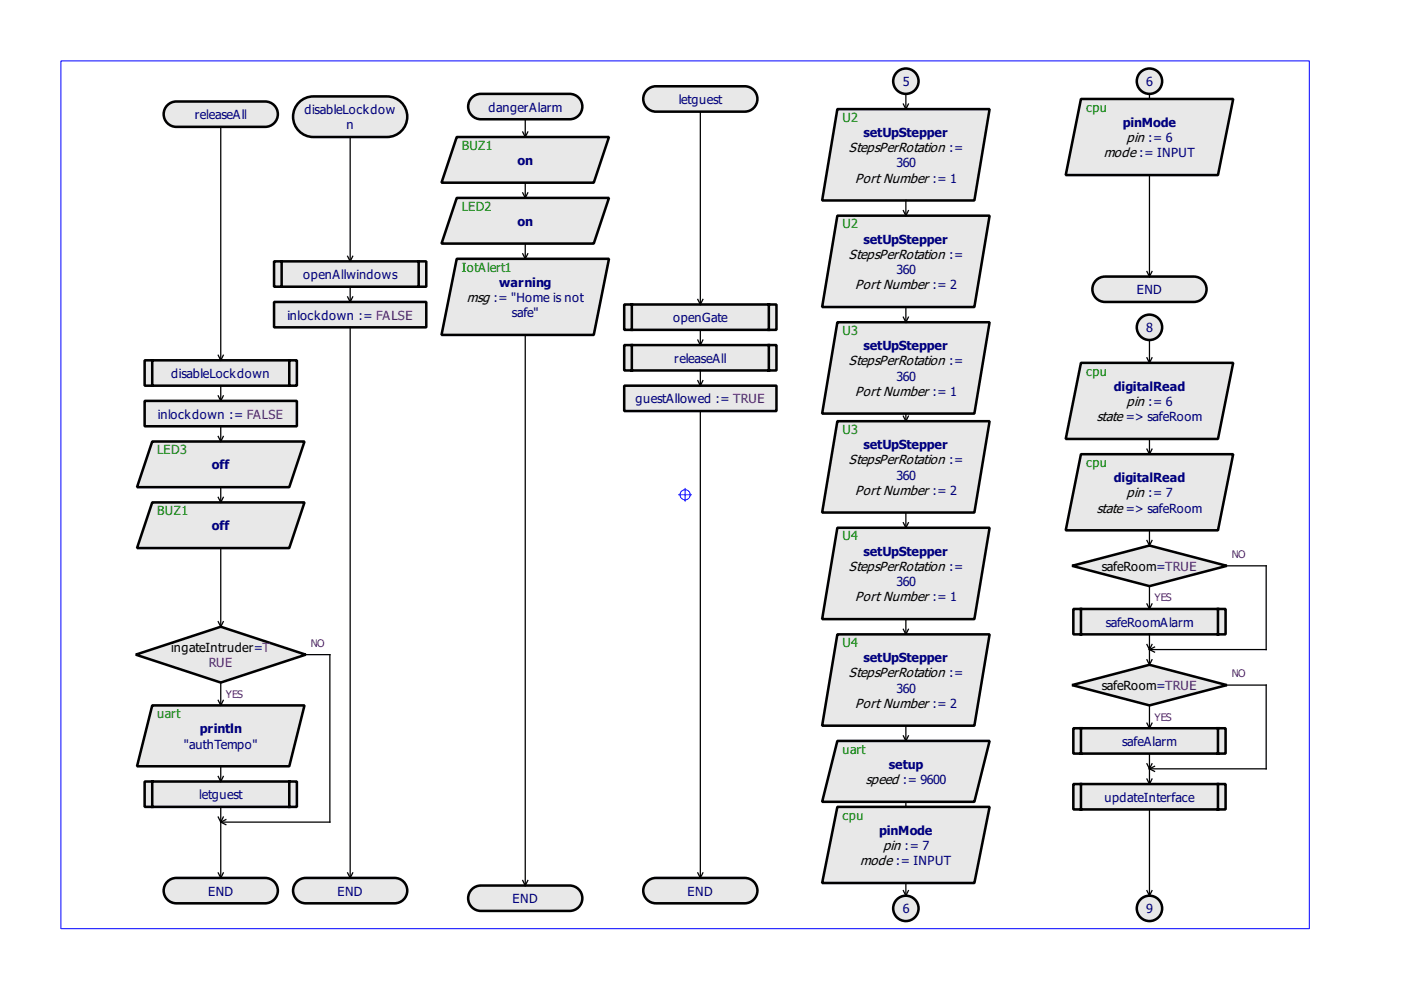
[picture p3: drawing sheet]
<svg xmlns="http://www.w3.org/2000/svg" width="297mm" height="210mm" viewBox="0 0 297 210" stroke-linecap="round" stroke-linejoin="round" font-family="sans-serif">
<path d="M12.9 12.9h264.7v184h-264.7z" fill-rule="evenodd" fill="#fff" stroke="#00f" stroke-width=".21"/>
<g fill="none" stroke="#00f" stroke-width=".21">
<path d="M143.9 104.9h2.7M145.3 103.6v2.7"/>
<circle cx="145.3" cy="104.9" r="1.08"/>
</g>
<g fill="#e8e8e8" stroke="#000" stroke-width=".54">
<path d="M35.3 22.5a2.68 2.68 0 0 1 2.1-1h18.8a2.69 2.69 0 0 1 2.7 2.7 2.69 2.69 0 0 1-2.7 2.7h-18.8a2.69 2.69 0 0 1-2.4-1.5 2.69 2.69 0 0 1 .3-2.9z" fill-rule="evenodd"/>
<path d="M35.3 187.2a2.68 2.68 0 0 1 2.1-1.1h18.8a2.69 2.69 0 0 1 2.7 2.7 2.69 2.69 0 0 1-2.7 2.7h-18.8a2.69 2.69 0 0 1-2.4-1.5 2.69 2.69 0 0 1 .3-2.8z" fill-rule="evenodd"/>
<path d="M32.3 93.6h32.3l-3.3 9.7h-32.2z" fill-rule="evenodd"/>
<path d="M30.7 85h32.2v5.4h-32.2z" fill-rule="evenodd"/>
<path d="M62.7 187.2a2.68 2.68 0 0 1 2.1-1.1h18.9a2.69 2.69 0 0 1 2.6 2.7 2.69 2.69 0 0 1-2.6 2.7h-18.9a2.69 2.69 0 0 1-2.4-1.5 2.69 2.69 0 0 1 .3-2.8z" fill-rule="evenodd"/>
<path d="M58.1 55.4h32.3v5.4h-32.3zM59.7 55.4v5.4zM88.8 55.4v5.4z" fill-rule="evenodd"/>
<path d="M58.1 64h32.3v5.4h-32.3z" fill-rule="evenodd"/>
<path d="M63.1 22a4.3 4.3 0 0 1 3.3-1.6h15.6a4.3 4.3 0 0 1 4.3 4.3 4.3 4.3 0 0 1-4.3 4.4h-15.6a4.3 4.3 0 0 1-3.9-2.5 4.3 4.3 0 0 1 .6-4.6z" fill-rule="evenodd"/>
<path d="M99.8 20.9a2.68 2.68 0 0 1 2.1-1h18.9a2.69 2.69 0 0 1 2.7 2.7 2.69 2.69 0 0 1-2.7 2.7h-18.9a2.69 2.69 0 0 1-2.4-1.5 2.69 2.69 0 0 1 .3-2.9z" fill-rule="evenodd"/>
<path d="M99.8 188.8a2.68 2.68 0 0 1 2.1-1h18.9a2.69 2.69 0 0 1 2.7 2.6 2.69 2.69 0 0 1-2.7 2.7h-18.9a2.69 2.69 0 0 1-2.4-1.5 2.69 2.69 0 0 1 .3-2.8z" fill-rule="evenodd"/>
<path d="M96.8 29.1h32.3l-3.2 9.6h-32.3z" fill-rule="evenodd"/>
<path d="M96.8 42h32.3l-3.2 9.6h-32.3z" fill-rule="evenodd"/>
<path d="M28.8 138.8l18-5.9 18 5.9-18 5.9z" fill-rule="evenodd"/>
<path d="M32.3 149.6h32.3l-3.3 12.9h-32.2z" fill-rule="evenodd"/>
<path d="M30.7 76.4h32.2v5.4h-32.2zM32.3 76.4v5.4zM61.3 76.4v5.4z" fill-rule="evenodd"/>
<path d="M137 19.3a2.68 2.68 0 0 1 2.1-1h18.8a2.69 2.69 0 0 1 2.7 2.7 2.69 2.69 0 0 1-2.7 2.7h-18.8a2.69 2.69 0 0 1-2.5-1.6 2.69 2.69 0 0 1 .4-2.8z" fill-rule="evenodd"/>
<path d="M137 187.2a2.68 2.68 0 0 1 2.1-1.1h18.8a2.69 2.69 0 0 1 2.7 2.7 2.69 2.69 0 0 1-2.7 2.7h-18.8a2.69 2.69 0 0 1-2.5-1.5 2.69 2.69 0 0 1 .4-2.8z" fill-rule="evenodd"/>
<path d="M32.3 106.5h32.3l-3.3 9.7h-32.2z" fill-rule="evenodd"/>
<path d="M132.3 64.6h32.3v5.3h-32.3zM134 64.6v5.3zM163 64.6v5.3z" fill-rule="evenodd"/>
<path d="M177.5 23.1h32.3l-3.2 19.4h-32.3z" fill-rule="evenodd"/>
<path d="M177.5 68.3h32.3l-3.2 19.4h-32.3z" fill-rule="evenodd"/>
<path d="M177.5 111.9h32.3l-3.2 19.4h-32.3z" fill-rule="evenodd"/>
<path d="M177.5 134.5h32.3l-3.2 19.4h-32.3z" fill-rule="evenodd"/>
<path d="M177.5 89.3h32.3l-3.2 19.4h-32.3z" fill-rule="evenodd"/>
<path d="M177.5 45.7h32.3l-3.2 19.4h-32.3z" fill-rule="evenodd"/>
<path d="M177.5 157.1h32.3l-3.2 12.9h-32.3z" fill-rule="evenodd"/>
<path d="M132.3 73.2h32.3v5.3h-32.3zM134 73.2v5.3zM163 73.2v5.3z" fill-rule="evenodd"/>
<path d="M227.3 120l16.4-4.3 16.4 4.3-16.4 4.3z" fill-rule="evenodd"/>
<path d="M229.2 76.9h32.3l-3.3 16.2h-32.2z" fill-rule="evenodd"/>
<path d="M30.7 165.7h32.2v5.4h-32.2zM32.3 165.7v5.4zM61.3 165.7v5.4z" fill-rule="evenodd"/>
<path d="M96.8 54.9h32.3l-3.2 16.1h-32.3z" fill-rule="evenodd"/>
<path d="M229.2 96.3h32.3l-3.3 16.1h-32.2z" fill-rule="evenodd"/>
<path d="M227.3 145.3l16.4-4.3 16.4 4.3-16.4 4.3z" fill-rule="evenodd"/>
<path d="M227.6 154.4h32.2v5.4h-32.2zM229.2 154.4v5.4zM258.2 154.4v5.4z" fill-rule="evenodd"/>
<path d="M227.6 166.2h32.2v5.4h-32.2zM229.2 166.2v5.4zM258.2 166.2v5.4z" fill-rule="evenodd"/>
<path d="M227.6 129.1h32.2v5.4h-32.2zM229.2 129.1v5.4zM258.2 129.1v5.4z" fill-rule="evenodd"/>
<path d="M132.3 81.8h32.3v5.4h-32.3z" fill-rule="evenodd"/>
<path d="M177.5 171.1h32.3l-3.2 16.1h-32.3z" fill-rule="evenodd"/>
<path d="M232.2 59.6a2.68 2.68 0 0 1 2.1-1h18.8a2.69 2.69 0 0 1 2.7 2.7 2.69 2.69 0 0 1-2.7 2.7h-18.8a2.69 2.69 0 0 1-2.4-1.5 2.69 2.69 0 0 1 .3-2.9z" fill-rule="evenodd"/>
<circle cx="192.1" cy="17.2" r="2.69"/>
<circle cx="192.1" cy="192.6" r="2.69"/>
<circle cx="243.7" cy="17.2" r="2.69"/>
<circle cx="243.7" cy="69.4" r="2.69"/>
<circle cx="243.7" cy="192.6" r="2.69"/>
</g>
<g fill="none" stroke="#000" stroke-width=".27">
<path d="M192.1 19.9v3.2M46.8 26.9v49.5M74.2 29.1v26.3M110.8 28l.6 1.1M111.4 25.3v3.8M111.4 38.7v3.3M111.9 28l-.5 1.1M148.5 23.7v40.9M191.5 22.1l.6 1M192.6 22.1l-.5 1M73.7 54.3l.5 1.1M74.8 54.3l-.6 1.1"/>
<path d="M110.8 40.9l.6 1.1M110.8 53.8l.6 1.1M111.4 51.6v3.3M111.9 40.9l-.5 1.1M111.9 53.8l-.5 1.1M191.5 44.7l.6 1M192.1 42.5v3.2M192.6 44.7l-.5 1M46.3 75.3l.5 1.1M47.3 75.3l-.5 1.1M73.7 62.9l.5 1.1M74.2 60.8v3.2"/>
<path d="M74.2 69.4v116.7M74.8 62.9l-.6 1.1M147.9 63.5l.6 1.1M147.9 72.1l.6 1.1M148.5 69.9v3.3M149 63.5l-.5 1.1M149 72.1l-.5 1.1M191.5 67.2l.6 1.1M192.1 65.1v3.2M192.6 67.2l-.5 1.1M46.3 92.5l.5 1.1M46.3 83.9l.5 1.1"/>
<path d="M46.8 81.8v3.2M46.8 90.4v3.2M47.3 92.5l-.5 1.1M47.3 83.9l-.5 1.1M191.5 88.2l.6 1.1M192.1 87.7v1.6M192.6 88.2l-.5 1.1M46.3 105.4l.5 1.1M46.8 103.3v3.2M46.8 116.2v16.7M47.3 105.4l-.5 1.1M191.5 110.8l.6 1.1"/>
<path d="M192.1 108.7v3.2M192.6 110.8l-.5 1.1M46.3 131.8l.5 1.1M47.3 131.8l-.5 1.1M64.8 138.8h5.1v35.5h-23.1M191.5 133.4l.6 1.1M192.1 131.3v3.2M192.6 133.4l-.5 1.1M46.3 148.5l.5 1.1M46.8 144.7v4.9M47.3 148.5l-.5 1.1M191.5 156l.6 1.1"/>
<path d="M192.1 153.9v3.2M192.6 156l-.5 1.1M46.3 164.6l.5 1.1M46.8 162.5v3.2M46.8 174.3v11.8M46.8 174.3l1.1 .5M47.3 164.6l-.5 1.1M47.9 173.8l-1.1 .5M192.1 170v1.1M46.3 185.1l.5 1M47.3 185.1l-.5 1M73.7 185.1l.5 1"/>
<path d="M74.8 185.1l-.6 1"/>
</g>
<path d="M229.2 21h32.3l-3.3 16.1h-32.2z" fill-rule="evenodd" fill="#e8e8e8" stroke="#000" stroke-width=".54"/>
<g fill="none" stroke="#000" stroke-width=".27">
<path d="M243.7 19.9v1.1M243.7 37.1v21.5M243.2 57.6l.5 1M244.2 57.6l-.5 1M111.4 71v116.8M148.5 78.5v3.3M243.2 75.9l.5 1M243.7 72.1v4.8M244.2 75.9l-.5 1M147.9 80.7l.6 1.1M148.5 87.2v98.9M149 80.7l-.5 1.1"/>
<path d="M243.2 95.2l.5 1.1M243.7 93.1v3.2M244.2 95.2l-.5 1.1M243.2 114.6l.5 1.1M243.7 112.4v3.3M244.2 114.6l-.5 1.1M260.1 120h8.4v17.7h-24.8M243.2 128l.5 1.1M243.2 139.9l.5 1.1M243.2 136.6l.5 1.1M243.7 124.3v4.8M243.7 134.5v6.5"/>
<path d="M243.7 137.7l1.1 .6M244.2 128l-.5 1.1M244.2 139.9l-.5 1.1M244.2 136.6l-.5 1.1M244.8 137.2l-1.1 .5M243.2 153.3l.5 1.1M243.7 149.6v4.8M243.7 159.8v6.4M244.2 153.3l-.5 1.1M260.1 145.3h8.4v17.7h-24.8M46.3 173.2l.5 1.1M46.8 171.1v3.2"/>
<path d="M47.3 173.2l-.5 1.1M243.2 165.2l.5 1M243.2 161.9l.5 1.1M243.7 171.6v18.3M243.7 163l1.1 .5M244.2 165.2l-.5 1M244.2 161.9l-.5 1.1M244.8 162.5l-1.1 .5M110.8 186.7l.6 1.1M111.9 186.7l-.5 1.1M147.9 185.1l.6 1M149 185.1l-.5 1"/>
<path d="M191.5 188.8l.6 1.1M192.1 187.2v2.7M192.6 188.8l-.5 1.1M243.2 188.8l.5 1.1M244.2 188.8l-.5 1.1"/>
</g>
<g font-size="3.4">
<text x="180" y="32.3">StepsPerRotation :=</text>
<text x="234" y="33.4">mode := INPUT</text>
<text x="238.9" y="30.1">pin := 6</text>
<text x="181.3" y="38.7">Port Number := 1</text>
<text x="180" y="54.9">StepsPerRotation :=</text>
<text x="99" y="64">msg := &quot;Home is not</text>
<text x="181.3" y="61.3">Port Number := 2</text>
<text x="180" y="77.5">StepsPerRotation :=</text>
<text x="181.3" y="83.9">Port Number := 1</text>
<text x="232.5" y="89.3">state =&gt; safeRoom</text>
<text x="238.9" y="86.1">pin := 6</text>
<text x="180" y="98.5">StepsPerRotation :=</text>
<text x="181.3" y="104.9">Port Number := 2</text>
<text x="238.9" y="105.4">pin := 7</text>
<text x="232.5" y="108.7">state =&gt; safeRoom</text>
<text x="180" y="121">StepsPerRotation :=</text>
<text x="181.3" y="127.5">Port Number := 1</text>
<text x="180" y="143.6">StepsPerRotation :=</text>
<text x="181.3" y="150.1">Port Number := 2</text>
<text x="183.6" y="166.2">speed := 9600</text>
<text x="182.4" y="183.5">mode := INPUT</text>
<text x="187.2" y="180.2">pin := 7</text>
</g>
<g font-size="3.2" fill="#000080">
<text x="103.6" y="23.7">dangerAlarm</text>
<text x="143.9" y="22.1">letguest</text>
<text x="191.4" y="18.3">5</text>
<text x="243" y="18.3">6</text>
<text x="41.3" y="25.3">releaseAll</text>
<text x="64.6" y="24.2">disableLockdow</text>
<text x="73.4" y="27.4">n</text>
<text x="183" y="29.1">setUpStepper</text>
<text x="238.1" y="26.9">pinMode</text>
<text x="109.7" y="35">on</text>
<text x="190" y="35.5">360</text>
<text x="109.7" y="47.9">on</text>
<text x="183" y="51.6">setUpStepper</text>
<text x="64.3" y="59.2">openAllwindows</text>
<text x="190" y="58.1">360</text>
<text x="105.8" y="60.8">warning</text>
<text x="241" y="62.4">END</text>
<text x="60.9" y="67.8">inlockdown := FALSE</text>
<text x="108.5" y="67.2">safe&quot;</text>
<text x="142.7" y="68.3">openGate</text>
<text x="243" y="70.5">8</text>
<text x="143" y="76.9">releaseAll</text>
<text x="183" y="74.2">setUpStepper</text>
<text x="36.3" y="80.2">disableLockdown</text>
<text x="190" y="80.7">360</text>
<text x="236.2" y="82.8">digitalRead</text>
<text x="33.5" y="88.8">inlockdown := FALSE</text>
<text x="134.8" y="85.5">guestAllowed := TRUE</text>
<text x="183" y="95.2">setUpStepper</text>
<text x="44.9" y="99.5">off</text>
<text x="190" y="101.7">360</text>
<text x="236.2" y="102.2">digitalRead</text>
<text x="44.9" y="112.4">off</text>
<text x="183" y="117.8">setUpStepper</text>
<text x="190" y="124.3">360</text>
<text x="234.4" y="132.9">safeRoomAlarm</text>
<text x="183" y="140.4">setUpStepper</text>
<text x="190" y="146.9">360</text>
<text x="42.4" y="155.5">println</text>
<text x="39" y="158.7">&quot;authTempo&quot;</text>
<text x="237.9" y="158.2">safeAlarm</text>
<text x="188.4" y="163">setup</text>
<text x="42.2" y="169.5">letguest</text>
<text x="234.2" y="170">updateInterface</text>
<text x="186.4" y="177">pinMode</text>
<text x="44.1" y="189.9">END</text>
<text x="71.6" y="189.9">END</text>
<text x="108.7" y="191.5">END</text>
<text x="145.8" y="189.9">END</text>
<text x="191.4" y="193.7">6</text>
<text x="243" y="193.7">9</text>
</g>
<g font-size="3.2" fill="#008000">
<text x="230.3" y="23.7">cpu</text>
<text x="178.6" y="25.8">U2</text>
<text x="97.9" y="31.7">BUZ1</text>
<text x="97.9" y="44.7">LED2</text>
<text x="178.6" y="48.4">U2</text>
<text x="97.9" y="57.6">IotAlert1</text>
<text x="178.6" y="71">U3</text>
<text x="230.3" y="79.6">cpu</text>
<text x="178.6" y="92">U3</text>
<text x="33.4" y="96.3">LED3</text>
<text x="230.3" y="99">cpu</text>
<text x="33.4" y="109.2">BUZ1</text>
<text x="178.6" y="114.6">U4</text>
<text x="178.6" y="137.2">U4</text>
<text x="33.4" y="152.3">uart</text>
<text x="178.6" y="159.8">uart</text>
<text x="178.6" y="173.8">cpu</text>
</g>
<g font-size="3.2">
<text x="233.6" y="121">safeRoom=TRUE</text>
<text x="36.3" y="138.3">ingateIntruder=T</text>
<text x="233.6" y="146.3">safeRoom=TRUE</text>
</g>
<text font-size="3.2" fill="#800080" x="44.2" y="141.5">RUE</text>
<g font-size="2.7" fill="#800080">
<text x="261.2" y="118.4">NO</text>
<text x="244.8" y="127.5">YES</text>
<text x="65.9" y="137.2">NO</text>
<text x="261.2" y="143.6">NO</text>
<text x="47.9" y="147.9">YES</text>
<text x="244.8" y="152.8">YES</text>
</g>
</svg>
